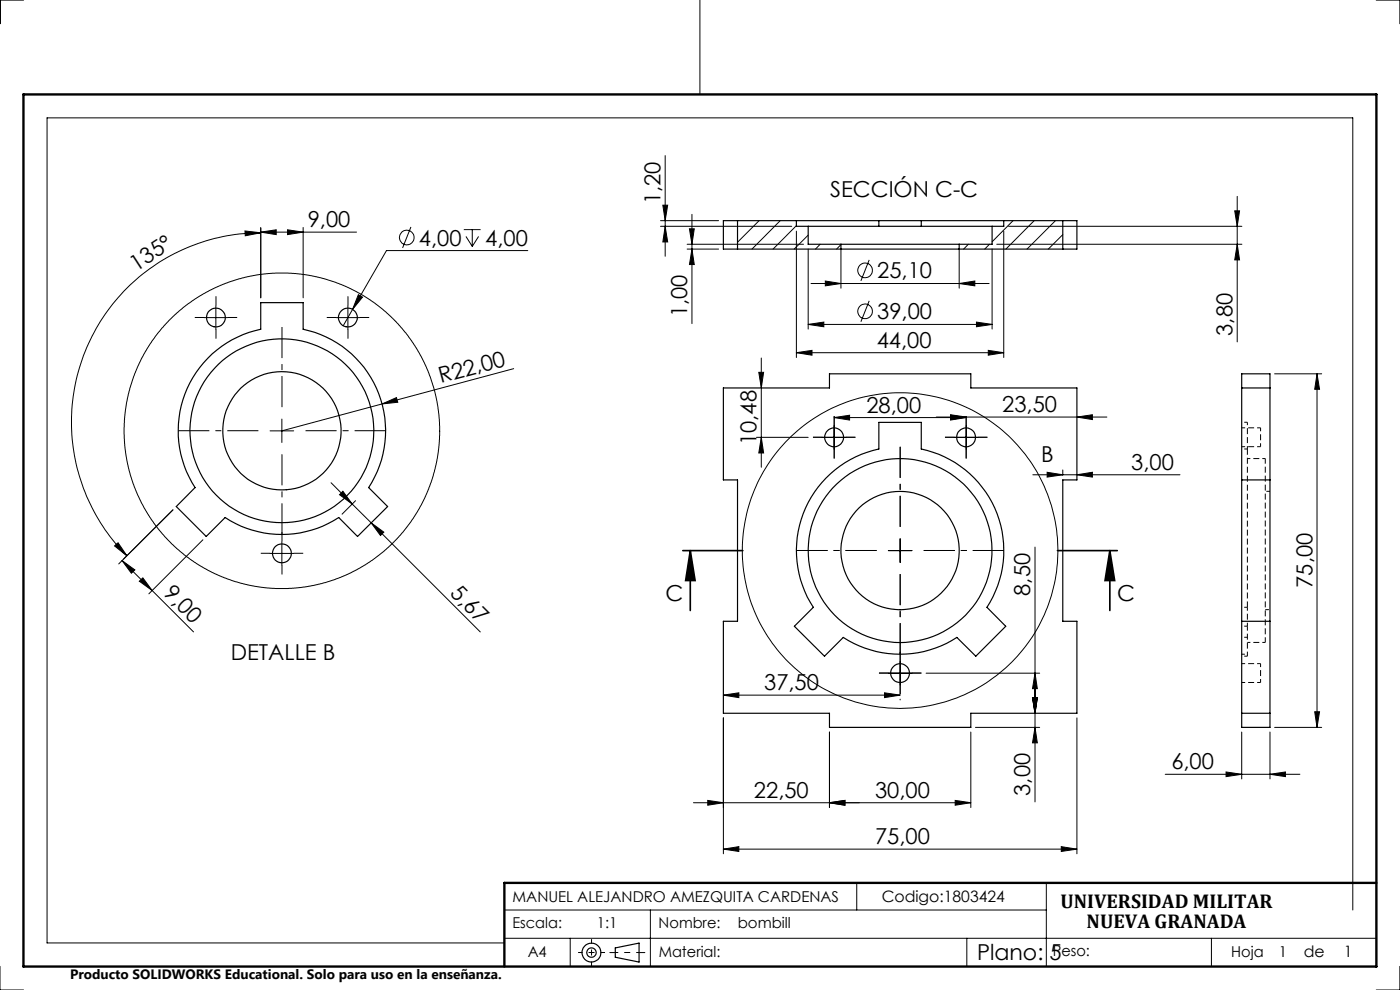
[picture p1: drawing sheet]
<svg xmlns="http://www.w3.org/2000/svg" width="297mm" height="210mm" viewBox="0 0 297 210" stroke-linecap="round" stroke-linejoin="round" font-family="sans-serif">
<g fill="none" stroke="#000" stroke-width=".25">
<path d="M156.5 46.8v6M168.9 46.8h17.5M168.9 46.8h-15.4v6h24.9M168.9 46.8v1.2h2.5M171.4 48h39.1M171.4 48v3.8h7M178.4 51.8h25.1M178.4 52.8h25.1M178.4 51.8v1M186.4 46.8v1.2M186.4 46.8h9M195.4 46.8h17.5"/>
<path d="M195.4 46.8v1.2M203.5 51.8v1M210.5 48v3.8h-7M212.9 46.8h15.6v6h-25M212.9 46.8v1.2h-2.4M225.5 46.8v6M55.3 64.2h9v5.6a22 22 0 0 1 13.9 33.6l4 4-6.4 6.4-3.9-4a22 22 0 0 1-24.1 0l-4.1 4-6.3-6.4 4-4a22 22 0 0 1 13.9-33.6zM263.4 79.3h6v75h-6zM153.5 82.3h22.5v-3h30v3h22.5v19.5h-3v30h3v19.5h-22.5v3h-30v-3h-22.5v-19.5h3v-30h-3zM186.4 89.6h9v5.6a22 22 0 0 1 14 33.6l4 4-6.4 6.4-4-4a22.1 22.1 0 0 1-24.1 0l-4 4-6.4-6.4 4-4a22 22 0 0 1 13.9-33.6zM263.4 82.3h6M263.4 101.8h6"/>
<path d="M263.4 131.8h6M263.4 151.3h6M130.5 201.1l5.1-1v4l-5.1-1z"/>
<circle cx="45.8" cy="67.4" r="2"/>
<circle cx="73.8" cy="67.4" r="2"/>
<circle cx="59.8" cy="91.4" r="19.5"/>
<circle cx="59.8" cy="91.4" r="12.5"/>
<circle cx="176.9" cy="92.8" r="2"/>
<circle cx="204.9" cy="92.8" r="2.01"/>
<circle cx="59.8" cy="117.4" r="2.01"/>
<circle cx="190.9" cy="116.8" r="12.6"/>
<circle cx="191" cy="116.8" r="19.5"/>
<circle cx="191" cy="142.8" r="1.99"/>
<circle cx="125.5" cy="202.1" r="2"/>
<circle cx="125.5" cy="202.1" r="1"/>
</g>
<path d="M264.6 95.2h-1.2M264.6 89.6h-1.2M268.4 97.3h-3.8M263.4 138.8h1.2M264.6 132.8h-1.2M264.6 128.8h-1.2M264.6 135.2h-1.2M264.6 139.2h-1.2M264.6 136.3h3.8" fill="none" stroke="#000" stroke-width=".21" stroke-dasharray="1.3 .6" stroke-dashoffset=".6" stroke-linecap="butt"/>
<path d="M264.6 139.2v-6.4" fill="none" stroke="#000" stroke-width=".21" stroke-dasharray="1.3 .6" stroke-dashoffset=".3" stroke-linecap="butt"/>
<path d="M263.4 94.8h4M267.4 94.8v-4M267.4 90.8h-4M269.4 104.2h-1M264.6 132.8v-4M268.4 129.3h1M263.4 144.8h4M267.4 144.8v-4M267.4 140.8h-4" fill="none" stroke="#000" stroke-width=".21" stroke-dasharray="1.3 .6" stroke-dashoffset=".5" stroke-linecap="butt"/>
<path d="M264.6 128.8v-33.6" fill="none" stroke="#000" stroke-width=".21" stroke-dasharray="1.3 .6" stroke-linecap="butt"/>
<path d="M268.4 136.3v-39" fill="none" stroke="#000" stroke-width=".21" stroke-dasharray="1.3 .6" stroke-dashoffset=".2" stroke-linecap="butt"/>
<path d="M264.6 89.6v5.6" fill="none" stroke="#000" stroke-width=".21" stroke-dasharray="1.3 .6" stroke-dashoffset=".7" stroke-linecap="butt"/>
<g fill="none" stroke="#000" stroke-width=".21">
<path d="M5 0h-5v5M148.5 0v20M292 0h5v5M141.1 33v21.4M52 49l3.3 .4-3.3 .6zM55.3 49.2l3.3-.5v1.1zM55.3 49.4a40.1 40.1 0 0 0-37.1 24.7 40.1 40.1 0 0 0 8.7 43.8M55.3 48.3v14.9M55.3 49.2h20.3M61 48.7l3.3 .5-3.3 .6zM64.3 48.3v14.9M87.2 48.1l-1.8 4.5"/>
<path d="M98.4 48.7h3.6M98.8 50.2l1.4 2.1M100.2 48.7v3.6M101.5 50.2l-1.3 2.1M112 53.2h-30l-7.2 12.4M140.1 48h27.9M140.1 46.8h12.3M140.6 43.5h1l-.5 3.3zM141.1 48l.5 3.3h-1zM145.8 52.8h6.6M145.8 51.8h24.7M146.3 48.5h1l-.5 3.3z"/>
<path d="M146.8 52.8l.5 3.3h-1zM146.8 45.5v23.1M156.5 46.8v.1M161 46.8l-4.5 4.6M165.5 46.8l-6 6M168.9 47.9l-4.9 4.9M168.9 49v26.8M171.4 49.9l-2.9 2.9M171.4 52.8v17M174 51.8l-1 1M175.1 59.6l3.3 .5-3.3 .5zM178.4 51.9l-.9 .9"/>
<path d="M178.4 52.8v8.3M184.4 55.1l-1.8 4.5M203.5 52.8v8.3M205.4 51.8l-1 1M209.9 51.8l-1 1M210.5 52.8v17M211.5 51.8h52M212.9 49v26.8M214 48h49.5M214.9 46.8l-4.4 4.5M219.4 46.8l-6 6M223.9 46.8l-6 6"/>
<path d="M225.5 49.8l-3.1 3M261.9 44.7h1.1l-.5 3.3zM262.5 51.8l.5 3.3h-1.1zM262.5 41.7v30.8M43.3 67.4h5M45.8 64.9v5M71.3 67.4h5M73.8 64.9v5M74.8 65.6l-2 3.5M76 62.5l.9 .5-2.1 2.6zM109 78.2l-49.2 13.2M161 79h1l-.5 3.3z"/>
<path d="M161.5 75.9v23.2M168.9 74.8l3.4-.5v1zM168.9 74.8h44M171.4 68.8l3.4-.5v1zM171.4 68.8h39.1M172 60.1h37.8M184.4 63.8l-1.8 4.5M203.5 60.1l3.3-.5v1zM207.2 68.3l3.3 .5-3.3 .5zM209.7 74.3l3.2 .5-3.2 .5zM270.4 79.3h10M279.4 79.3l.5 3.3h-1z"/>
<path d="M279.4 79.3v75M57.3 91.4h5M59.8 88.9v5M81.1 85.7l3-1.4 .3 1zM160.5 92.8h10.9M161.5 92.8l.5 3.3h-1zM174.4 92.8h5.1M177 88.6l3.2-.5v1zM177 88.6h28M177 90.3v5M198.6 88.5h36.2M201.6 88.1l3.4 .5-3.4 .5z"/>
<path d="M201.6 88l3.4 .5-3.4 .5zM202.5 92.8h4.9M205 90.3v5M225.5 99.7v1.1M228.5 88.5l3.2-.5v1zM24.3 115.8l.7-.7 1.9 2.8zM25.9 118.9l2.7 2-.7 .7zM25.9 118.9l15.2 15.1M36.7 108.2l-11.5 11.4M43 114.5l-11.4 11.5M57.3 117.4h5M59.8 114.9v5"/>
<path d="M70.2 102.4l4.5 4.5M72.7 104.2l2 2.7-2.7-2zM74.7 106.9l4 4M75.4 106.2l-2.8 2.9M78.7 110.9l2.7 2-.7 .7zM78.7 110.9l23.2 23.1M188.5 116.8h5M191 114.3v5M219.1 100.7h31.2M219.6 116.1v54M222.1 100.2l3.4 .5-3.4 .5zM228.5 100.7l3.2-.5v1z"/>
<path d="M29.6 123.3l.7-.7 2 2.7zM153.5 147.5l3.2-.5v1zM153.5 147.5h37.5M153.5 152.3v28.8M176 155.3v16M187.6 147l3.4 .5-3.4 .5zM188.5 142.8h5M191 140.3v5M191 148.3v.2M196.5 142.8h24.1M206 155.3v16M206.9 154.3h13.7"/>
<path d="M219 148h1.1l-.5 3.3zM219.6 142.8l.5 3.3h-1.1zM219.6 154.3l.5 3.3h-1.1zM228.5 152.3v28.8M263.4 155.3v9.9M269.4 155.3v9.9M270.4 154.3h10M278.9 151h1l-.5 3.3zM147.1 170.3h58.9M150.1 169.8l3.4 .5-3.4 .5zM176 170.3l3.2-.5v1zM202.6 169.8l3.4 .5-3.4 .5z"/>
<path d="M225.1 179.6l3.4 .5-3.4 .5zM247.2 164.2h28.6M260.1 163.8l3.3 .4-3.3 .5zM269.4 164.2l3.3-.4v.9zM107 199h185M107 193h115M121 199v6M138 193v12M153.5 180.1l3.2-.5v1zM153.5 180.1h75M181.8 187.3v5.7M205.1 199v6"/>
<path d="M222 187.3v17.7M257 199v6M287 193v-168h-277v175h97M292 187.3v17.7M0 205v5h5M129.4 202.1h1.1M135.6 202.1h1.2M297 205v5h-5"/>
<circle cx="86.3" cy="50.4" r="1.56"/>
<circle cx="183.5" cy="57.4" r="1.55"/>
<circle cx="183.5" cy="66" r="1.56"/>
<circle cx="59.8" cy="91.4" r="33.5"/>
<circle cx="190.9" cy="116.8" r="33.5"/>
</g>
<path d="M144.9 116.8h12.7M146.4 116.8l1.1 6.3h-2zM146.4 116.8v12.7M224.3 116.8h12.7M235.4 116.8l1.1 6.3h-2.1zM235.4 116.8v12.7" fill="none" stroke="#000" stroke-width=".35"/>
<path d="M54.8 91.4h-17M59.8 86.4v-17M59.8 96.4v17M64.8 91.4h17M186 116.8h-17M191 111.8v-17M196 116.8h17M191 121.8v17" fill="none" stroke="#000" stroke-width=".21" stroke-dasharray="15.2 1.3 1.3 1.3" stroke-dashoffset="8.6" stroke-linecap="butt"/>
<g fill="none" stroke="#000" stroke-width=".21" stroke-dasharray="15.2 1.3 1.3 1.3" stroke-linecap="butt">
<path d="M43.3 67.3h-2M45.8 64.8v-2M45.8 69.8v2M48.3 67.3h2M71.3 67.3h-2M73.8 64.8v-2M73.8 69.8v2M76.3 67.3h2M174.5 92.8h-2M177 90.3v-2M177 95.3v2M179.5 92.8h2"/>
<path d="M202.5 92.8h-2M205 90.3v-2M205 95.3v2M207.5 92.8h2M57.3 117.4h-2M59.8 114.9v-2M59.8 119.9v2M62.3 117.4h2M188.5 142.8h-2M191 140.3v-2M191 145.3v2M193.5 142.8h2"/>
</g>
<path d="M125.5 199.2v5.7M122.6 202h5.8" fill="none" stroke="#000" stroke-width=".21" stroke-dasharray="15.2 1.3 1.3 1.3" stroke-dashoffset="14.3" stroke-linecap="butt"/>
<path d="M135.6 202h-5.1" fill="none" stroke="#000" stroke-width=".21" stroke-dasharray="15.2 1.3 1.3 1.3" stroke-dashoffset="14.6" stroke-linecap="butt"/>
<path d="M5 20h287v185h-287zM292 187.3h-185v17.7" fill="none" stroke="#000" stroke-width=".5"/>
<g fill="#000">
<path d="M81.1 85.7l3-1.4 .3 1z"/>
<path d="M52 49l3.3 .4-3.3 .6zM24.3 115.8l.7-.7 1.9 2.8z"/>
<path d="M146.8 52.8l.5 3.3h-1zM146.3 48.5h1l-.5 3.3z"/>
<path d="M161.5 92.8l.5 3.3h-1zM161 79h1l-.5 3.3z"/>
<path d="M25.9 118.9l2.7 2-.7 .7zM29.6 123.3l.7-.7 2 2.7z"/>
<path d="M78.7 110.9l2.7 2-.7 .7zM72.7 104.2l2 2.7-2.7-2z"/>
<path d="M235.4 116.8l1.1 6.3h-2.1zM146.4 116.8l1.1 6.3h-2z"/>
<path d="M187.6 147l3.4 .5-3.4 .5zM153.5 147.5l3.2-.5v1zM201.6 88.1l3.4 .5-3.4 .5zM177 88.6l3.2-.5v1zM61 48.7l3.3 .5-3.3 .6zM55.3 49.2l3.3-.5v1.1z"/>
<path d="M219.6 142.8l.5 3.3h-1.1zM219 148h1.1l-.5 3.3zM219 148h1.1l-.5 3.3zM219.6 154.3l.5 3.3h-1.1zM279.4 79.3l.5 3.3h-1zM278.9 151h1l-.5 3.3zM261.9 44.7h1.1l-.5 3.3zM262.5 51.8l.5 3.3h-1.1zM140.6 43.5h1l-.5 3.3zM141.1 48l.5 3.3h-1z"/>
<path d="M176 170.3l3.2-.5v1zM202.6 169.8l3.4 .5-3.4 .5z"/>
<path d="M260.1 163.8l3.3 .4-3.3 .5zM269.4 164.2l3.3-.4v.9z"/>
<path d="M153.5 180.1l3.2-.5v1zM225.1 179.6l3.4 .5-3.4 .5zM150.1 169.8l3.4 .5-3.4 .5zM176 170.3l3.2-.5v1zM201.6 88l3.4 .5-3.4 .5zM228.5 88.5l3.2-.5v1zM222.1 100.2l3.4 .5-3.4 .5zM228.5 100.7l3.2-.5v1zM76 62.5l-1.2 3.1 2.1-2.6zM175.1 59.6l3.3 .5-3.3 .5zM203.5 60.1l3.3-.5v1zM171.4 68.8l3.4-.5v1zM207.2 68.3l3.3 .5-3.3 .5zM168.9 74.8l3.4-.5v1zM209.7 74.3l3.2 .5-3.2 .5z"/>
</g>
<g font-size="4.7">
<text x="176.1" y="41.7">SECCIÓN C-C</text>
<text x="140.1" y="43.3" transform="rotate(-90 140.1 43.3)">1,20</text>
<text x="65.3" y="48.2">9,00</text>
<text x="88.9" y="52.1">4,00</text>
<text x="102.9" y="52.1">4,00</text>
<text x="28.9" y="57.6" transform="rotate(-33 28.9 57.6)">135°</text>
<text x="186.1" y="59">25,10</text>
<text x="145.8" y="67.3" transform="rotate(-90 145.8 67.3)">1,00</text>
<text x="186.1" y="67.7">39,00</text>
<text x="261.5" y="71.2" transform="rotate(-90 261.5 71.2)">3,80</text>
<text x="186" y="73.8">44,00</text>
<text x="93.5" y="81.3" transform="rotate(-15 93.5 81.3)">R22,00</text>
<text x="183.8" y="87.6">28,00</text>
<text x="212.6" y="87.4">23,50</text>
<text x="160.5" y="94.4" transform="rotate(-90 160.5 94.4)">10,48</text>
<text x="220.9" y="97.9">B</text>
<text x="240" y="99.7">3,00</text>
<text x="278.4" y="124.7" transform="rotate(-90 278.4 124.7)">75,00</text>
<text x="34.5" y="126" transform="rotate(45 34.5 126)">9,00</text>
<text x="95.3" y="126" transform="rotate(45 95.3 126)">5,67</text>
<text x="141.2" y="127.4">C</text>
<text x="218.6" y="126.4" transform="rotate(-90 218.6 126.4)">8,50</text>
<text x="237" y="127.4">C</text>
<text x="49" y="140.1">DETALLE B</text>
<text x="162.1" y="146.4">37,50</text>
<text x="248.5" y="163.2">6,00</text>
<text x="159.9" y="169.3">22,50</text>
<text x="185.6" y="169.3">30,00</text>
<text x="218.6" y="168.8" transform="rotate(-90 218.6 168.8)">3,00</text>
<text x="185.6" y="179.1">75,00</text>
<text x="207.3" y="203.5">Plano: 5</text>
</g>
<g font-size="4.2">
<text x="225" y="192.7">UNIVERSIDAD MILITAR</text>
<text x="230.5" y="196.9">NUEVA GRANADA</text>
</g>
<g font-size="3.3">
<text x="187" y="191.4">Codigo:1803424</text>
<text x="276.6" y="203">de</text>
<text x="285.1" y="203">1</text>
</g>
<g font-size="3.2">
<text x="108.7" y="191.4">MANUEL ALEJANDRO AMEZQUITA CARDENAS</text>
<text x="108.7" y="196.9">Escala:</text>
<text x="126.6" y="196.9">1:1</text>
<text x="139.7" y="196.9">Nombre:</text>
<text x="156.5" y="196.9">bombill</text>
<text x="111.9" y="203.1">A4</text>
<text x="139.7" y="203.1">Material:</text>
<text x="223.3" y="202.8">Peso:</text>
<text x="261.2" y="203">Hoja</text>
<text x="271.3" y="203">1</text>
</g>
<text font-size="2.9" x="14.9" y="207.6">Producto SOLIDWORKS Educational. Solo para uso en la enseñanza.</text>
</svg>
